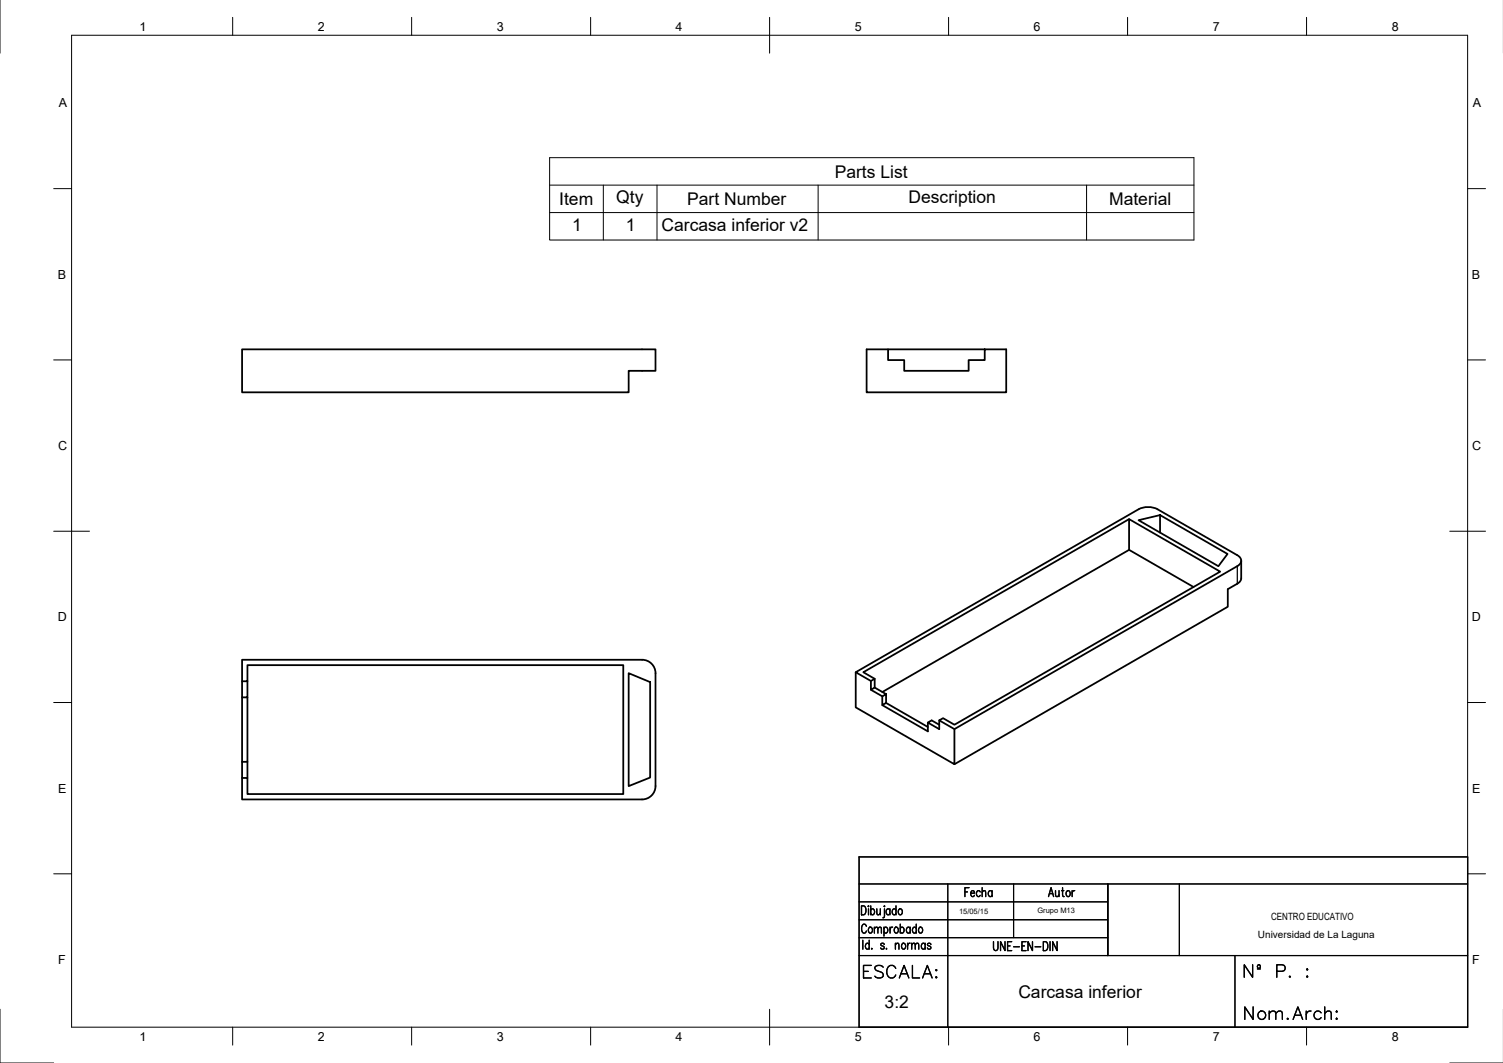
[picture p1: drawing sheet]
<svg xmlns="http://www.w3.org/2000/svg" width="420mm" height="297mm" viewBox="0 0 420 297" stroke-linecap="round" stroke-linejoin="round" font-family="sans-serif">
<!-- layer: Visible -->
<g fill="none" stroke="#000" stroke-width=".5">
<path d="M67.7 97.6h115.5v6h-7.5v6h-108zM248.3 97.6h-6v12h39v-12h-6v3h-4.5v3h-18v-3h-4.5v-3h27M315.6 145.1v8.6M318.3 145.4l6-1.5 18.8 10.9-2.5 3.4zM324.3 143.9v4.9M347 156.7l-.1 5.2-.6 1-3.1 1.7v4.9l-76.4 44.1M333.6 164l-18-10.3-68.9 39.7M67.7 190.4v4.5h1.5v-4.5M67.7 184.4h111.8a3.7 3.7 0 0 1 3.7 3.7v31.5a3.8 3.8 0 0 1-3.7 3.8h-111.8v-6h1.5v4.5h105v-36h-105v4.5h-1.5zM67.7 194.9v18M69.2 194.9v18h-1.5v4.5M175.7 188.1l6 2.5v26.7l-6 2.4z"/>
<path d="M239.2 187.8v9.9l27.6 15.9v-9.9M239.2 187.8l79.1-45.5a5.9 5.9 0 0 1 5.3 0l22.3 12.8a1.61 1.61 0 0 1 1.1 1.6 1.61 1.61 0 0 1-1.1 1.5l-79.1 45.5-4.2-2.4 1-.6 3.2 1.8 74.3-42.8-25.5-14.6-74.3 42.7 3.2 1.9-1 .6zM243.5 192.7l3.1 1.9M244.5 192.1l3.2 1.9v2.4l-1.1 .6v-2.4l1.1-.6M244.5 189.7v2.4l-1 .6v-2.4M246.6 197l12.8 7.4v-2.5M247.7 196.4l11.7 6.7M69.2 212.9v4.5M262.6 201.3v2.4l-3.2-1.8 1-.6 2.2 1.2"/>
</g>
<!-- layer: Visible Narrow -->
<path d="M345.9 158.2v4.9" fill="none" stroke="#000" stroke-width=".35"/>
<!-- layer: Border -->
<g fill="none" stroke="#000" stroke-width=".28">
<path d="M0 -.1v15M20 9.9h390.3v277.1h-390.3zM65 4.8v5.1M115.1 4.8v5.1M165.1 4.8v5.1M215.1 4.8v10.1M265.2 4.8v5.1M315.2 4.8v5.1M365.2 4.8v5.1M15 52.7h5M410.3 52.7h5M15 100.6h5"/>
<path d="M410.3 100.6h5M15 148.4h10M405.3 148.4h10M15 196.3h5M410.3 196.3h5M15 244.2h5M410.3 244.2h5M0 282v15h15M65 287v5M115.1 287v5M165.1 287v5M215.1 282v10"/>
<path d="M265.2 287v5M315.2 287v5M365.2 287v5M405.3 297h14.9"/>
</g>
<!-- layer: BOM -->
<path d="M153.6 44.1h180.2v23h-180.2zM153.6 51.7h180.2M153.6 59.4h180.2M168.7 51.7v15.4M183.7 51.7v15.4M228.7 51.7v15.4M303.7 51.7v15.4" fill="none" stroke="#000" stroke-width=".28"/>
<!-- layer: TitleBlock -->
<g fill="none" stroke="#000" stroke-width=".35">
<path d="M240.2 239.4h170.1v47.6h-170.1zM240.2 247h170.1M240.2 257h69.5M240.2 252h69.5M240.8 253.1h.6a1.52 1.52 0 0 1 0 2.5h-.6zM242.2 258.8a.7 .7 0 0 0-.9-.5 .7 .7 0 0 0-.4 .9v.6a.7 .7 0 0 0 .4 .9 .7 .7 0 0 0 .9-.6M242.8 253.1v.3zM242.8 254v1.6M243 259.2a.81 .81 0 0 1 1 .6 .81 .81 0 0 1-.6 .9 .86 .86 0 0 1-.7-.6 .86 .86 0 0 1 .3-.9zM243.4 254.3l.2-.2a.81 .81 0 0 1 1 .5 .81 .81 0 0 1-.6 1l-.6-.3M243.4 253.1v2.5M244.4 259.6l.5-.5 .4 .1 .1 1.5"/>
<path d="M244.4 259.1v1.6M245.1 254l.1 1.5 .4 .1 .5-.4M245.4 259.6l.5-.5 .4 .1 .1 1.5M246.1 254v1.6M247.1 259.4l.2-.2a.81 .81 0 0 1 1 .6 .81 .81 0 0 1-.6 .9l-.6-.3M247.1 259.1v2.5M247.3 253.1v.3zM247.3 254v2l-.1 .3-.4 .2M248.8 254.3l-.2-.2a.81 .81 0 0 0-1 .5 .81 .81 0 0 0 .5 1l.7-.3M248.8 254v1.6M248.8 259.1v1.6M249.5 259.1a.65 .65 0 0 0-.7 .7"/>
<path d="M250.2 259.2a.81 .81 0 0 1 1 .6 .81 .81 0 0 1-.5 .9 .86 .86 0 0 1-.8-.6 .86 .86 0 0 1 .3-.9zM250.5 254.3l-.2-.2a.81 .81 0 0 0-1 .5 .81 .81 0 0 0 .5 1l.7-.3M250.5 253.1v2.5M251.4 254.1a.81 .81 0 0 1 .9 .5 .81 .81 0 0 1-.5 1 .87 .87 0 0 1-.7-.6 .87 .87 0 0 1 .3-.9zM251.7 259.4l.1-.2a.81 .81 0 0 1 1 .6 .81 .81 0 0 1-.5 .9l-.6-.3M251.7 258.2v2.5M254.4 259.4l-.1-.2a.81 .81 0 0 0-1 .6 .81 .81 0 0 0 .5 .9l.6-.3M254.4 259.1v1.6M256.1 259.4l-.1-.2a.81 .81 0 0 0-1 .6 .81 .81 0 0 0 .5 .9l.6-.3M256.1 258.2v2.5M257 259.2a.81 .81 0 0 1 1 .6 .81 .81 0 0 1-.5 .9 .87 .87 0 0 1-.8-.6 .87 .87 0 0 1 .3-.9zM265 247v40"/>
<path d="M269.7 249.2h.8M270.9 248h-1.2v2.5M271.3 249.6h1.1l-.2-.6a.81 .81 0 0 0-.9 .5 .81 .81 0 0 0 .5 1l.6-.3M274 249.2l-.2-.2a.81 .81 0 0 0-.9 .5 .81 .81 0 0 0 .5 1l.6-.3M274.6 249.4l.4-.5 .5 .1v1.5M274.6 248v2.5M277.3 249.2l-.1-.2a.81 .81 0 0 0-1 .6 .81 .81 0 0 0 .5 .9l.6-.3M277.3 248.9v1.6M283.3 247v15M293.1 250.5l.7-2.5 .7 2.5M293.4 249.7h.9M295.1 248.9l.1 1.5 .4 .1 .5-.4"/>
<path d="M296.1 248.9v1.6M296.8 248.9h.6M297 248v2.1l.1 .3 .4 .1M298.3 249a.81 .81 0 0 1 1 .5 .81 .81 0 0 1-.6 1 .86 .86 0 0 1-.7-.6 .86 .86 0 0 1 .3-.9zM299.7 248.9v1.6M300.4 248.9a.65 .65 0 0 0-.7 .7M309.7 247v20M329.7 247v20M240.2 267h170.1M240.2 262h69.5M241.2 262.7v2.5M243 263.9l-.2-.2a.81 .81 0 0 0-1 .5 .81 .81 0 0 0 .6 1l.6-.3"/>
<path d="M243 262.7v2.5M243.7 265v.2l.1-.1M247.2 263.9a.51 .51 0 0 0-.5-.4 .51 .51 0 0 0-.5 .4l.1 .3 .8 .3 .1 .4a.51 .51 0 0 1-.5 .4 .51 .51 0 0 1-.5-.4M247.8 265v.2l.1-.1M250.3 264l.5-.4 .4 .1 .1 1.5M250.3 263.6v1.6M252.3 263.7a.81 .81 0 0 1 1 .5 .81 .81 0 0 1-.6 1 .87 .87 0 0 1-.7-.6 .87 .87 0 0 1 .3-.9zM253.7 263.6v1.6M254.4 263.6a.65 .65 0 0 0-.7 .7M254.9 264l.4-.4 .5 .1 .1 1.5M254.9 263.6v1.6M255.9 264l.4-.4 .4 .1 .1 1.5"/>
<path d="M258.6 263.9l-.2-.2a.81 .81 0 0 0-.9 .5 .81 .81 0 0 0 .5 1l.6-.3M258.6 263.6v1.6M260.2 263.9a.51 .51 0 0 0-.5-.4 .51 .51 0 0 0-.5 .4l.3 .4 .6 .2 .1 .4a.51 .51 0 0 1-.5 .4 .51 .51 0 0 1-.5-.4M277.7 263.1v1.8a.65 .65 0 0 0 .7 .7l.3-.1 .3-.6v-1.8M280.9 263.1v2.5l-1.2-2.5v2.5M281.7 264.3h.7M282.8 263.1h-1.1v2.5h1.1M283.4 264.6h1.6M285.7 264.3h.7M286.8 263.1h-1.1v2.5h1.1M288.6 263.1v2.5l-1.2-2.5v2.5M289.3 264.6h1.7"/>
<path d="M291.7 263.1h.6a1.52 1.52 0 0 1 0 2.5h-.6zM293.5 263.1v2.5M295.5 263.1v2.5l-1.2-2.5v2.5M345.2 267v20"/>
</g>
<path d="M240.2 247h170.1M240.2 257h69.5M240.2 252h69.5M265 247v40M283.3 247v15M309.7 247v20M329.7 247v20M240.2 267h170.1M240.2 262h69.5M345.2 267v20" fill="none" stroke="#000" stroke-width=".28"/>
<g font-size="7.1">
<text x="239.9" y="274.5">ESCALA:</text>
<text x="346.4" y="274.5">Nº P. :</text>
<text x="346.4" y="286.1">Nom.Arch:</text>
</g>
<g font-size="4.9">
<text x="233.3" y="49.6">Parts List</text>
<text x="156.3" y="57.3">Item</text>
<text x="172.3" y="56.8">Qty</text>
<text x="192.1" y="57.3">Part Number</text>
<text x="254" y="56.8">Description</text>
<text x="310" y="57.3">Material</text>
<text x="160" y="64.4">1</text>
<text x="175" y="64.4">1</text>
<text x="184.9" y="64.5">Carcasa inferior v2</text>
<text x="247.3" y="281.6">3:2</text>
<text x="284.7" y="278.9">Carcasa inferior</text>
</g>
<g font-size="3.5">
<text x="39" y="8.6">1</text>
<text x="88.9" y="8.6">2</text>
<text x="138.9" y="8.6">3</text>
<text x="188.9" y="8.6">4</text>
<text x="239" y="8.6">5</text>
<text x="288.9" y="8.6">6</text>
<text x="339" y="8.6">7</text>
<text x="389.1" y="8.6">8</text>
<text x="16.4" y="30">A</text>
<text x="411.7" y="30">A</text>
<text x="16.2" y="77.9">B</text>
<text x="411.5" y="77.9">B</text>
<text x="16.3" y="125.8">C</text>
<text x="411.5" y="125.8">C</text>
<text x="16.2" y="173.6">D</text>
<text x="411.5" y="173.6">D</text>
<text x="16.3" y="221.5">E</text>
<text x="411.5" y="221.5">E</text>
<text x="16.3" y="269.4">F</text>
<text x="411.5" y="269.4">F</text>
<text x="39" y="290.8">1</text>
<text x="88.9" y="290.8">2</text>
<text x="138.9" y="290.8">3</text>
<text x="188.9" y="290.8">4</text>
<text x="239" y="290.8">5</text>
<text x="288.9" y="290.8">6</text>
<text x="339" y="290.8">7</text>
<text x="389.1" y="290.8">8</text>
</g>
<g font-size="2.8">
<text x="355.4" y="257">CENTRO EDUCATIVO</text>
<text x="351.7" y="262.2">Universidad de La Laguna</text>
</g>
<g font-size="2.1">
<text x="268.1" y="255.4">15/05/15</text>
<text x="290" y="255.2">Grupo M13</text>
</g>
</svg>
